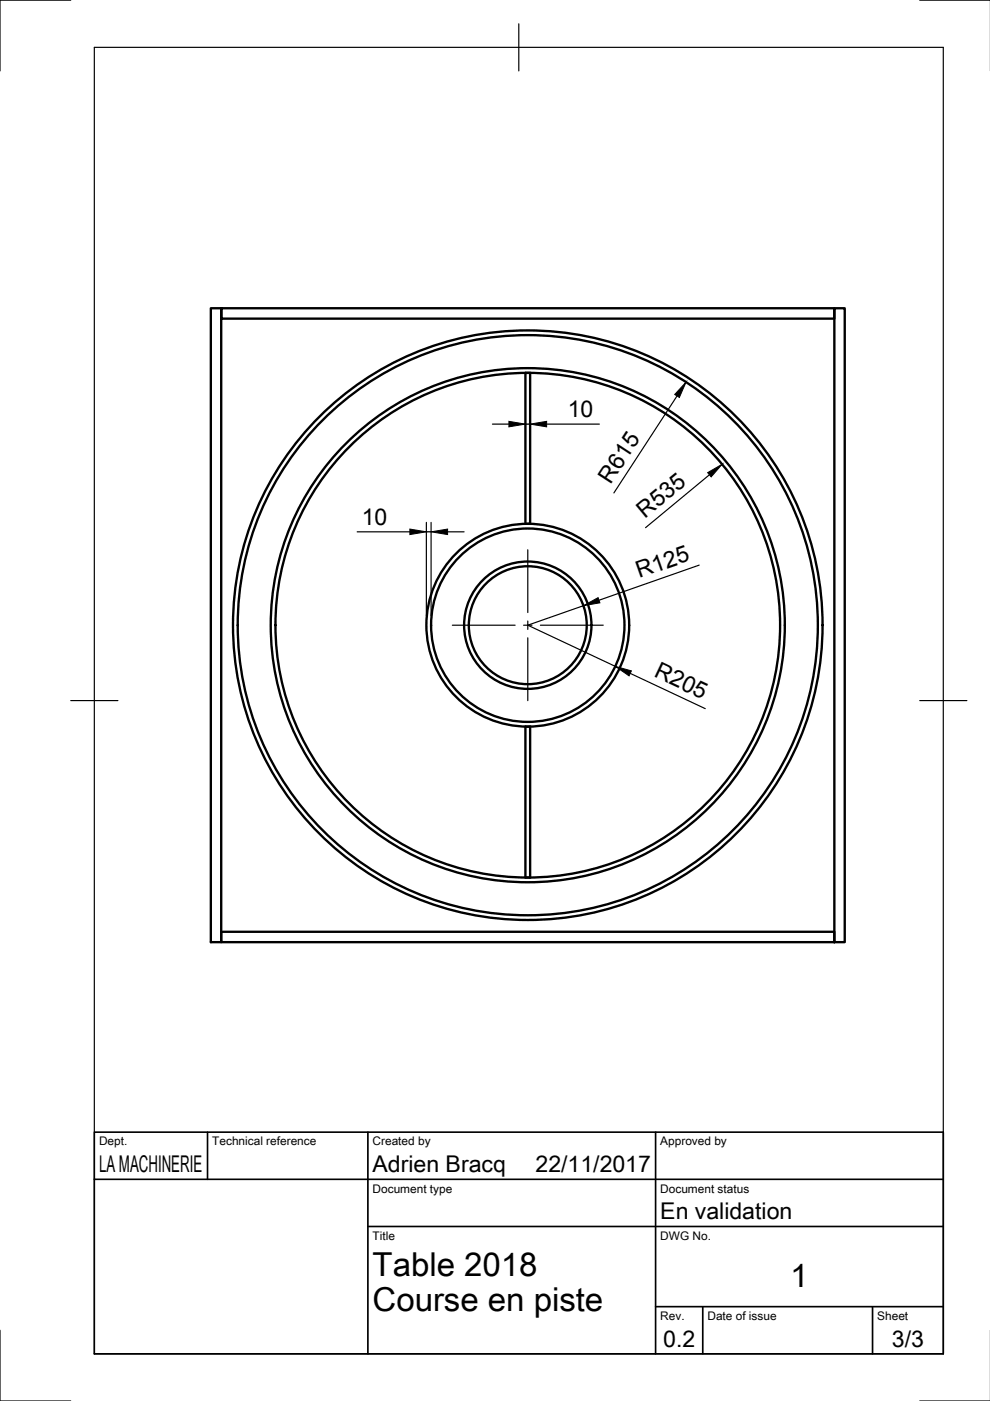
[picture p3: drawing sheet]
<svg xmlns="http://www.w3.org/2000/svg" width="210mm" height="297mm" viewBox="0 0 210 297" stroke-linecap="round" stroke-linejoin="round" font-family="sans-serif">
<!-- layer: Visible -->
<g fill="none" stroke="#000" stroke-width=".5">
<path d="M44.7 65.4h2.2v2.2h130v-2.2h-130v134.4h-2.2zM111.4 79.1h1v32h-1zM176.9 65.4h2.2v134.4h-2.2zM111.4 154h1v32.1h-1zM46.9 197.6h130v2.2h-130z"/>
<circle cx="111.9" cy="132.6" r="62.5"/>
<circle cx="111.9" cy="132.6" r="54.5"/>
<circle cx="111.9" cy="132.6" r="21.5"/>
<circle cx="111.9" cy="132.6" r="13.5"/>
<circle cx="111.9" cy="132.6" r="12.5"/>
<circle cx="111.9" cy="132.6" r="20.5"/>
<circle cx="111.9" cy="132.6" r="53.5"/>
<circle cx="111.9" cy="132.6" r="61.5"/>
</g>
<!-- layer: Border -->
<path d="M15 0h-15v15M20 10h180v277h-180zM110 5v10M195 0h15M15 148.5h10M195 148.5h10M0 282v15h15M195 297h15" fill="none" stroke="#000" stroke-width=".25"/>
<!-- layer: TitleBlock -->
<path d="M20 240h180v47h-180zM20 250h180M44 240v10M78 240v47M139 240v47M78 260h122M139 277h61M149 277v10M185 277v10" fill="none" stroke="#000" stroke-width=".35"/>
<!-- layer: Center Lines -->
<path d="M111.9 116.6v13.3M95.9 132.6h13.3M111 132.6h1.8M111.9 131.7v1.7M111.9 135.2v13.4M114.6 132.6h13.3" fill="none" stroke="#000" stroke-width=".25"/>
<!-- layer: Dimensions -->
<g fill="none" stroke="#000" stroke-width=".25">
<path d="M104.4 89.9h3.5M111.4 89.9h1M115.9 89.9h11.2M143.5 83.9l-13.3 20.6M75.7 112.8h11.2M90.4 110.8v19.8M90.4 112.8h1M91.4 110.8v19.8M94.9 112.8h3.5M148.2 119.8l-21.2 7.5M150.4 100.7l-13.5 11.2M123.7 128.4l-11.8 4.2 18.6 8.7"/>
<path d="M133.6 142.8l15.9 7.4"/>
</g>
<path d="M107.9 89.3l3.5 .6-3.5 .6zM112.4 89.9l3.5-.6v1.2zM145.5 81l-1.5 3.3-.9-.7zM86.9 112.2l3.5 .6-3.5 .5zM91.4 112.8l3.5-.6v1.1zM150 100.2l3.1-1.8-2.3 2.7zM123.7 128.4l3.1-1.7 .4 1.1zM130.5 141.3l3.4 .9-.5 1.1z" fill="#000" stroke="#000" stroke-width=".21"/>
<g font-size="7">
<text x="79" y="270.5">Table 2018</text>
<text x="167.6" y="272.9">1</text>
<text x="79" y="278">Course en piste</text>
</g>
<g font-size="4.9">
<text x="120.4" y="88.4">10</text>
<text x="129.5" y="102.7" transform="rotate(-57 129.5 102.7)">R615</text>
<text x="76.7" y="111.2">10</text>
<text x="136.7" y="110" transform="rotate(-40 136.7 110)">R535</text>
<text x="135.5" y="122.6" transform="rotate(-19 135.5 122.6)">R125</text>
<text x="138.5" y="143.3" transform="rotate(25 138.5 143.3)">R205</text>
<text x="21" y="248.5">LA MACHINERIE</text>
<text x="79" y="248.5">Adrien Bracq</text>
<text x="113.6" y="248.5">22/11/2017</text>
<text x="140" y="258.5">En validation</text>
<text x="140.6" y="285.7">0.2</text>
<text x="189.1" y="285.6">3/3</text>
</g>
<g font-size="2.5">
<text x="21" y="242.8">Dept.</text>
<text x="45" y="242.8">Technical reference</text>
<text x="79" y="242.8">Created by</text>
<text x="140" y="242.8">Approved by</text>
<text x="79" y="252.8">Document type</text>
<text x="140" y="252.8">Document status</text>
<text x="79" y="262.8">Title</text>
<text x="140" y="262.8">DWG No.</text>
<text x="140" y="279.8">Rev.</text>
<text x="150" y="279.8">Date of issue</text>
<text x="186" y="279.8">Sheet</text>
</g>
</svg>
